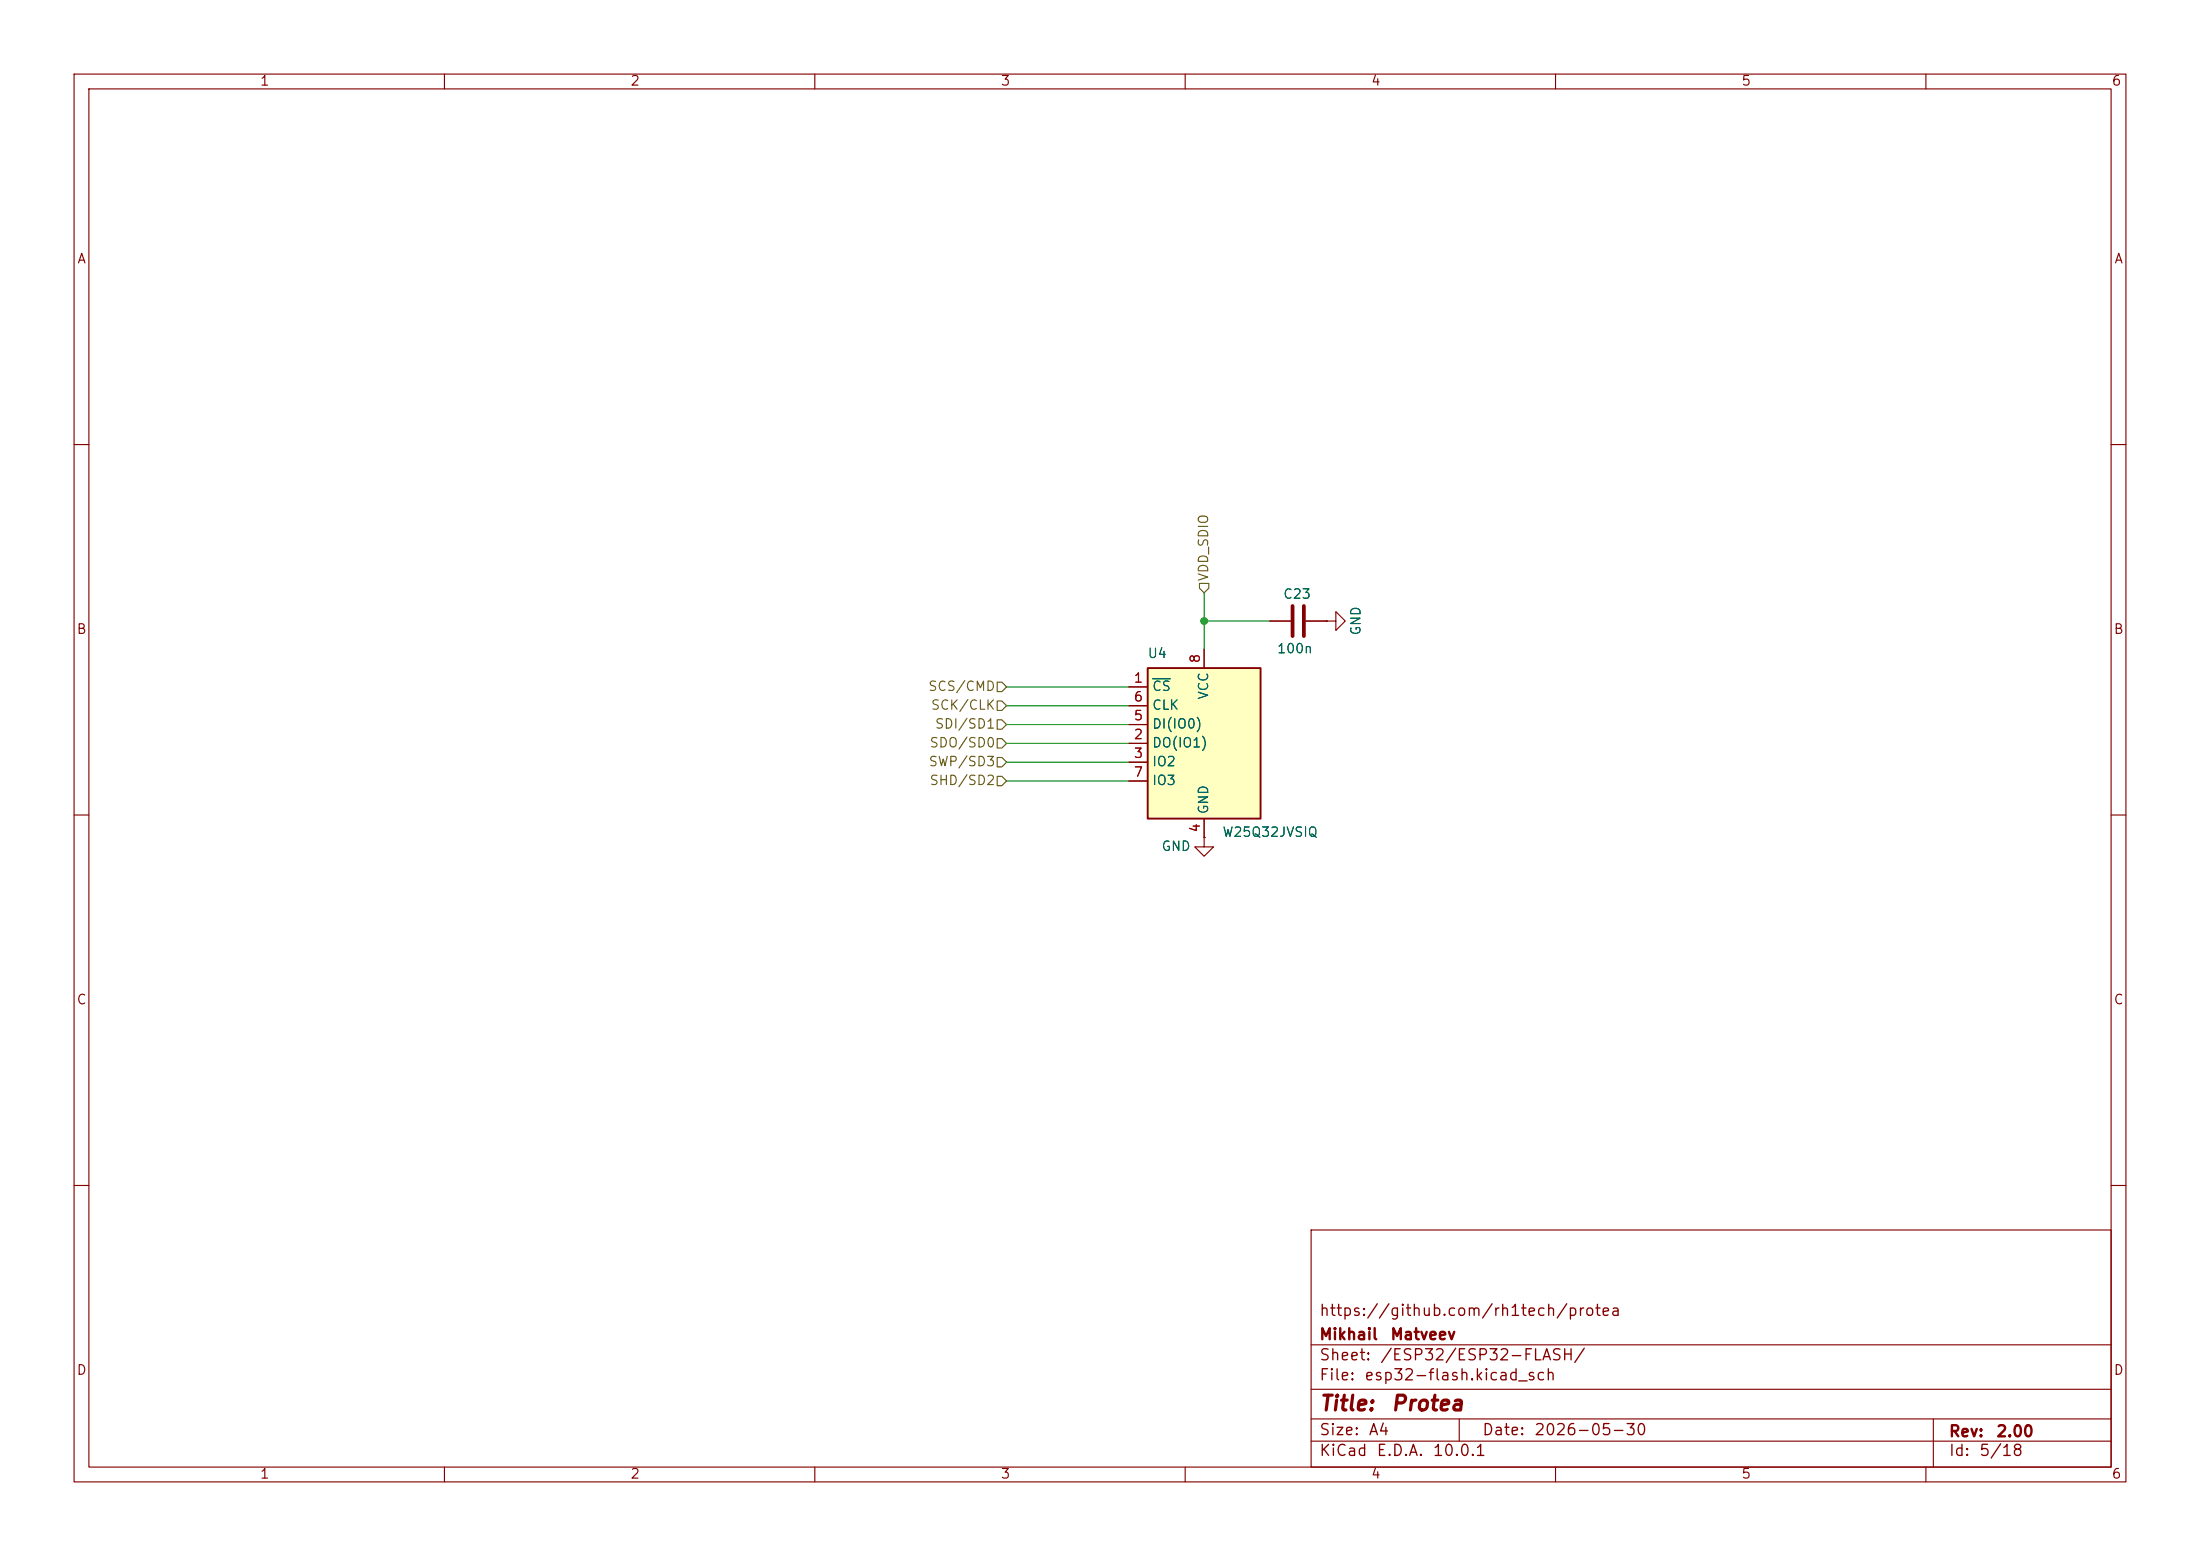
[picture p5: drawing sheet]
(kicad_sch
 (version 20260306)
 (generator "eeschema")
 (generator_version "10.0")
 (paper "A4")
 (title_block
  (title "${NAME}")
  (date "${DATE}")
  (rev "${VERSION}")
  (company "Mikhail Matveev")
  (comment 1 "https://github.com/rh1tech/protea"))
 (lib_symbols
  (symbol "GND_10"
   (power global)
   (pin_numbers (hide yes))
   (pin_names
    (offset 0) (hide yes)) (exclude_from_sim no) (in_bom yes) (on_board yes)
   (in_pos_files yes)
   (duplicate_pin_numbers_are_jumpers no)
   (property "Reference" "#PWR" (at 0 -6.35 0) (show_name no) (do_not_autoplace no) (hide yes) (effects (font (size 1.27 1.27))))
   (property "Value" "GND" (at 0 -3.81 0) (show_name no) (do_not_autoplace no) (effects (font (size 1.27 1.27))))
   (property "Footprint" "" (at 0 0 0) (show_name no) (do_not_autoplace no) (hide yes) (effects (font (size 1.27 1.27))))
   (property "Datasheet" "" (at 0 0 0) (show_name no) (do_not_autoplace no) (hide yes) (effects (font (size 1.27 1.27))))
   (property "Description" "Power symbol creates a global label with name \"GND\" , ground" (at 0 0 0) (show_name no) (do_not_autoplace no) (hide yes) (effects (font (size 1.27 1.27))))
   (symbol "GND_10_0_1"
    (polyline (pts (xy 0 0) (xy 0 -1.27) (xy 1.27 -1.27) (xy 0 -2.54) (xy -1.27 -1.27) (xy 0 -1.27)) (stroke (width 0) (type default)) (fill (type none))))
   (symbol "GND_10_1_1"
    (pin power_in line (at 0 0 270) (length 0) (name "" (effects (font (size 1.27 1.27)))) (number "1" (effects (font (size 1.27 1.27))))))
   (embedded_fonts no))
  (symbol "Protea:C"
   (pin_numbers (hide yes))
   (pin_names
    (offset 0.254)) (exclude_from_sim no) (in_bom yes) (on_board yes)
   (in_pos_files yes)
   (duplicate_pin_numbers_are_jumpers no)
   (property "Reference" "C" (at 0.635 2.54 0) (show_name no) (do_not_autoplace no) (effects (font (size 1.27 1.27)) (justify left)))
   (property "Value" "C" (at 0.635 -2.54 0) (show_name no) (do_not_autoplace no) (effects (font (size 1.27 1.27)) (justify left)))
   (property "Footprint" "" (at 0.9652 -3.81 0) (show_name no) (do_not_autoplace no) (hide yes) (effects (font (size 1.27 1.27))))
   (property "Datasheet" "" (at 0 0 0) (show_name no) (do_not_autoplace no) (hide yes) (effects (font (size 1.27 1.27))))
   (property "Description" "Unpolarized capacitor" (at 0 0 0) (show_name no) (do_not_autoplace no) (hide yes) (effects (font (size 1.27 1.27))))
   (symbol "C_0_1"
    (polyline (pts (xy -2.032 0.762) (xy 2.032 0.762)) (stroke (width 0.508) (type default)) (fill (type none)))
    (polyline (pts (xy -2.032 -0.762) (xy 2.032 -0.762)) (stroke (width 0.508) (type default)) (fill (type none))))
   (symbol "C_1_1"
    (pin passive line (at 0 3.81 270) (length 2.794) (name "" (effects (font (size 1.27 1.27)))) (number "1" (effects (font (size 1.27 1.27)))))
    (pin passive line (at 0 -3.81 90) (length 2.794) (name "" (effects (font (size 1.27 1.27)))) (number "2" (effects (font (size 1.27 1.27))))))
   (embedded_fonts no))
  (symbol "Protea:Flash_W25Q128JVS" (exclude_from_sim no) (in_bom yes) (on_board yes)
   (in_pos_files yes)
   (duplicate_pin_numbers_are_jumpers no)
   (property "Reference" "FL1" (at -6.35 12.065 0) (show_name no) (do_not_autoplace no) (effects (font (size 1.27 1.27))))
   (property "Value" "W25Q128JVSIQ" (at 8.89 -12.065 0) (show_name no) (do_not_autoplace no) (effects (font (size 1.27 1.27))))
   (property "Footprint" "Protea:SOIC-8_Longer" (at 0 0 0) (show_name no) (do_not_autoplace no) (hide yes) (effects (font (size 1.27 1.27))))
   (property "Datasheet" "https://www.winbond.com/resource-files/w25q128jv_dtr%20revc%2003272018%20plus.pdf" (at 0 0 0) (show_name no) (do_not_autoplace no) (hide yes) (effects (font (size 1.27 1.27))))
   (property "Description" "128Mb Serial Flash Memory, Standard/Dual/Quad SPI, SOIC-8" (at 0 0 0) (show_name no) (do_not_autoplace no) (hide yes) (effects (font (size 1.27 1.27))))
   (symbol "Flash_W25Q128JVS_0_1"
    (rectangle (start -7.62 10.16) (end 7.62 -10.16) (stroke (width 0.254) (type default)) (fill (type background))))
   (symbol "Flash_W25Q128JVS_1_1"
    (pin input line (at -10.16 7.62 0) (length 2.54) (name "~{CS}" (effects (font (size 1.27 1.27)))) (number "1" (effects (font (size 1.27 1.27)))))
    (pin bidirectional line (at -10.16 0 0) (length 2.54) (name "DO(IO1)" (effects (font (size 1.27 1.27)))) (number "2" (effects (font (size 1.27 1.27)))))
    (pin bidirectional line (at -10.16 -2.54 0) (length 2.54) (name "IO2" (effects (font (size 1.27 1.27)))) (number "3" (effects (font (size 1.27 1.27)))))
    (pin power_in line (at 0 -12.7 90) (length 2.54) (name "GND" (effects (font (size 1.27 1.27)))) (number "4" (effects (font (size 1.27 1.27)))))
    (pin bidirectional line (at -10.16 2.54 0) (length 2.54) (name "DI(IO0)" (effects (font (size 1.27 1.27)))) (number "5" (effects (font (size 1.27 1.27)))))
    (pin input line (at -10.16 5.08 0) (length 2.54) (name "CLK" (effects (font (size 1.27 1.27)))) (number "6" (effects (font (size 1.27 1.27)))))
    (pin bidirectional line (at -10.16 -5.08 0) (length 2.54) (name "IO3" (effects (font (size 1.27 1.27)))) (number "7" (effects (font (size 1.27 1.27)))))
    (pin power_in line (at 0 12.7 270) (length 2.54) (name "VCC" (effects (font (size 1.27 1.27)))) (number "8" (effects (font (size 1.27 1.27))))))
   (embedded_fonts no))
  (symbol "Protea:GND"
   (power global)
   (pin_numbers (hide yes))
   (pin_names
    (offset 0) (hide yes)) (exclude_from_sim no) (in_bom yes) (on_board yes)
   (in_pos_files yes)
   (duplicate_pin_numbers_are_jumpers no)
   (property "Reference" "#PWR" (at 0 -6.35 0) (show_name no) (do_not_autoplace no) (hide yes) (effects (font (size 1.27 1.27))))
   (property "Value" "GND" (at 0 -3.81 0) (show_name no) (do_not_autoplace no) (effects (font (size 1.27 1.27))))
   (property "Footprint" "" (at 0 0 0) (show_name no) (do_not_autoplace no) (hide yes) (effects (font (size 1.27 1.27))))
   (property "Datasheet" "" (at 0 0 0) (show_name no) (do_not_autoplace no) (hide yes) (effects (font (size 1.27 1.27))))
   (property "Description" "Power symbol creates a global label with name \"GND\" , ground" (at 0 0 0) (show_name no) (do_not_autoplace no) (hide yes) (effects (font (size 1.27 1.27))))
   (symbol "GND_0_1"
    (polyline (pts (xy 0 0) (xy 0 -1.27) (xy 1.27 -1.27) (xy 0 -2.54) (xy -1.27 -1.27) (xy 0 -1.27)) (stroke (width 0) (type default)) (fill (type none))))
   (symbol "GND_1_1"
    (pin power_in line (at 0 0 270) (length 0) (name "" (effects (font (size 1.27 1.27)))) (number "1" (effects (font (size 1.27 1.27))))))
   (embedded_fonts no)))
 (junction
  (at 162.56 83.82)
  (diameter 0)
  (color 0 0 0 0))
 (wire
  (pts (xy 171.45 83.82) (xy 162.56 83.82))
  (stroke (width 0) (type default)))
 (wire
  (pts (xy 135.89 95.25) (xy 152.4 95.25))
  (stroke (width 0) (type default)))
 (wire
  (pts (xy 152.4 102.87) (xy 135.89 102.87))
  (stroke (width 0) (type default)))
 (wire
  (pts (xy 162.56 83.82) (xy 162.56 87.63))
  (stroke (width 0) (type default)))
 (wire
  (pts (xy 162.56 80.01) (xy 162.56 83.82))
  (stroke (width 0) (type default)))
 (wire
  (pts (xy 152.4 97.79) (xy 135.89 97.79))
  (stroke (width 0) (type default)))
 (wire
  (pts (xy 152.4 100.33) (xy 135.89 100.33))
  (stroke (width 0) (type default)))
 (wire
  (pts (xy 152.4 105.41) (xy 135.89 105.41))
  (stroke (width 0) (type default)))
 (wire
  (pts (xy 135.89 92.71) (xy 152.4 92.71))
  (stroke (width 0) (type default)))
 (hierarchical_label "SWP{slash}SD3"
  (shape input)
  (at 135.89 102.87 180)
  (effects (font (size 1.27 1.27)) (justify right)))
 (hierarchical_label "SDI{slash}SD1"
  (shape input)
  (at 135.89 97.79 180)
  (effects (font (size 1.27 1.27)) (justify right)))
 (hierarchical_label "SCK{slash}CLK"
  (shape input)
  (at 135.89 95.25 180)
  (effects (font (size 1.27 1.27)) (justify right)))
 (hierarchical_label "VDD_SDIO"
  (shape input)
  (at 162.56 80.01 90)
  (effects (font (size 1.27 1.27)) (justify left)))
 (hierarchical_label "SHD{slash}SD2"
  (shape input)
  (at 135.89 105.41 180)
  (effects (font (size 1.27 1.27)) (justify right)))
 (hierarchical_label "SDO{slash}SD0"
  (shape input)
  (at 135.89 100.33 180)
  (effects (font (size 1.27 1.27)) (justify right)))
 (hierarchical_label "SCS{slash}CMD"
  (shape input)
  (at 135.89 92.71 180)
  (effects (font (size 1.27 1.27)) (justify right)))
 (symbol
  (lib_id "Protea:Flash_W25Q128JVS")
  (at 162.56 100.33 0)
  (unit 1)
  (body_style 1)
  (exclude_from_sim no)
  (in_bom yes)
  (on_board yes)
  (in_pos_files yes)
  (dnp no)
  (property "Reference" "U4" (at 156.21 88.265 0) (show_name no) (do_not_autoplace no) (effects (font (size 1.27 1.27))))
  (property "Value" "W25Q32JVSIQ" (at 171.45 112.395 0) (show_name no) (do_not_autoplace no) (effects (font (size 1.27 1.27))))
  (property "Footprint" "Protea:SOIC-8_Longer" (at 162.56 100.33 0) (hide yes) (show_name no) (do_not_autoplace no) (effects (font (size 1.27 1.27))))
  (property "Datasheet" "https://www.winbond.com/resource-files/w25q128jv_dtr%20revc%2003272018%20plus.pdf" (at 162.56 100.33 0) (hide yes) (show_name no) (do_not_autoplace no) (effects (font (size 1.27 1.27))))
  (property "Description" "128Mb Serial Flash Memory, Standard/Dual/Quad SPI, SOIC-8" (at 162.56 100.33 0) (hide yes) (show_name no) (do_not_autoplace no) (effects (font (size 1.27 1.27))))
  (property "AliExpress" "https://www.aliexpress.com/item/1005004755562189.html?spm=a2g0o.order_list.order_list_main.57.5aa71802Thv4AB" (at 162.56 100.33 0) (hide yes) (show_name no) (do_not_autoplace no) (effects (font (size 1.27 1.27))))
  (property "LCSC" "" (at 162.56 100.33 0) (show_name no) (do_not_autoplace no) (effects (font (size 1.27 1.27))))
  (property "Sim.Device" "" (at 162.56 100.33 0) (show_name no) (do_not_autoplace no) (effects (font (size 1.27 1.27))))
  (pin "1")
  (pin "2")
  (pin "3")
  (pin "4")
  (pin "5")
  (pin "6")
  (pin "7")
  (pin "8"))
 (symbol
  (lib_name "GND_10")
  (lib_id "Protea:GND")
  (at 162.56 113.03 0)
  (unit 1)
  (body_style 1)
  (exclude_from_sim no)
  (in_bom yes)
  (on_board yes)
  (in_pos_files yes)
  (dnp no)
  (property "Reference" "#PWR052" (at 162.56 119.38 0) (hide yes) (show_name no) (do_not_autoplace no) (effects (font (size 1.27 1.27))))
  (property "Value" "GND" (at 158.75 114.3 0) (show_name no) (do_not_autoplace no) (effects (font (size 1.27 1.27))))
  (property "Footprint" "" (at 162.56 113.03 0) (hide yes) (show_name no) (do_not_autoplace no) (effects (font (size 1.27 1.27))))
  (property "Datasheet" "" (at 162.56 113.03 0) (hide yes) (show_name no) (do_not_autoplace no) (effects (font (size 1.27 1.27))))
  (property "Description" "Power symbol creates a global label with name \"GND\" , ground" (at 162.56 113.03 0) (hide yes) (show_name no) (do_not_autoplace no) (effects (font (size 1.27 1.27))))
  (pin "1"))
 (symbol
  (lib_id "Protea:C")
  (at 175.26 83.82 90)
  (unit 1)
  (body_style 1)
  (exclude_from_sim no)
  (in_bom yes)
  (on_board yes)
  (in_pos_files yes)
  (dnp no)
  (property "Reference" "C23" (at 177.038 80.264 90) (show_name no) (do_not_autoplace no) (effects (font (size 1.27 1.27)) (justify left)))
  (property "Value" "100n" (at 177.292 87.63 90) (show_name no) (do_not_autoplace no) (effects (font (size 1.27 1.27)) (justify left)))
  (property "Footprint" "Protea:C_0603_1608Metric_HandSolder" (at 179.07 82.8548 0) (hide yes) (show_name no) (do_not_autoplace no) (effects (font (size 1.27 1.27))))
  (property "Datasheet" "" (at 175.26 83.82 0) (hide yes) (show_name no) (do_not_autoplace no) (effects (font (size 1.27 1.27))))
  (property "Description" "Unpolarized capacitor" (at 175.26 83.82 0) (hide yes) (show_name no) (do_not_autoplace no) (effects (font (size 1.27 1.27))))
  (property "AliExpress" "https://www.aliexpress.com/item/33008008276.html" (at 175.26 83.82 0) (hide yes) (show_name no) (do_not_autoplace no) (effects (font (size 1.27 1.27))))
  (property "LCSC" "C63339" (at 175.26 83.82 0) (hide yes) (show_name no) (do_not_autoplace no) (effects (font (size 1.27 1.27))))
  (pin "1")
  (pin "2"))
 (symbol
  (lib_id "Protea:GND")
  (at 179.07 83.82 90)
  (unit 1)
  (body_style 1)
  (exclude_from_sim no)
  (in_bom yes)
  (on_board yes)
  (in_pos_files yes)
  (dnp no)
  (property "Reference" "#PWR053" (at 185.42 83.82 0) (hide yes) (show_name no) (do_not_autoplace no) (effects (font (size 1.27 1.27))))
  (property "Value" "GND" (at 183.134 83.82 0) (show_name no) (do_not_autoplace no) (effects (font (size 1.27 1.27))))
  (property "Footprint" "" (at 179.07 83.82 0) (hide yes) (show_name no) (do_not_autoplace no) (effects (font (size 1.27 1.27))))
  (property "Datasheet" "" (at 179.07 83.82 0) (hide yes) (show_name no) (do_not_autoplace no) (effects (font (size 1.27 1.27))))
  (property "Description" "Power symbol creates a global label with name \"GND\" , ground" (at 179.07 83.82 0) (hide yes) (show_name no) (do_not_autoplace no) (effects (font (size 1.27 1.27))))
  (pin "1")))
